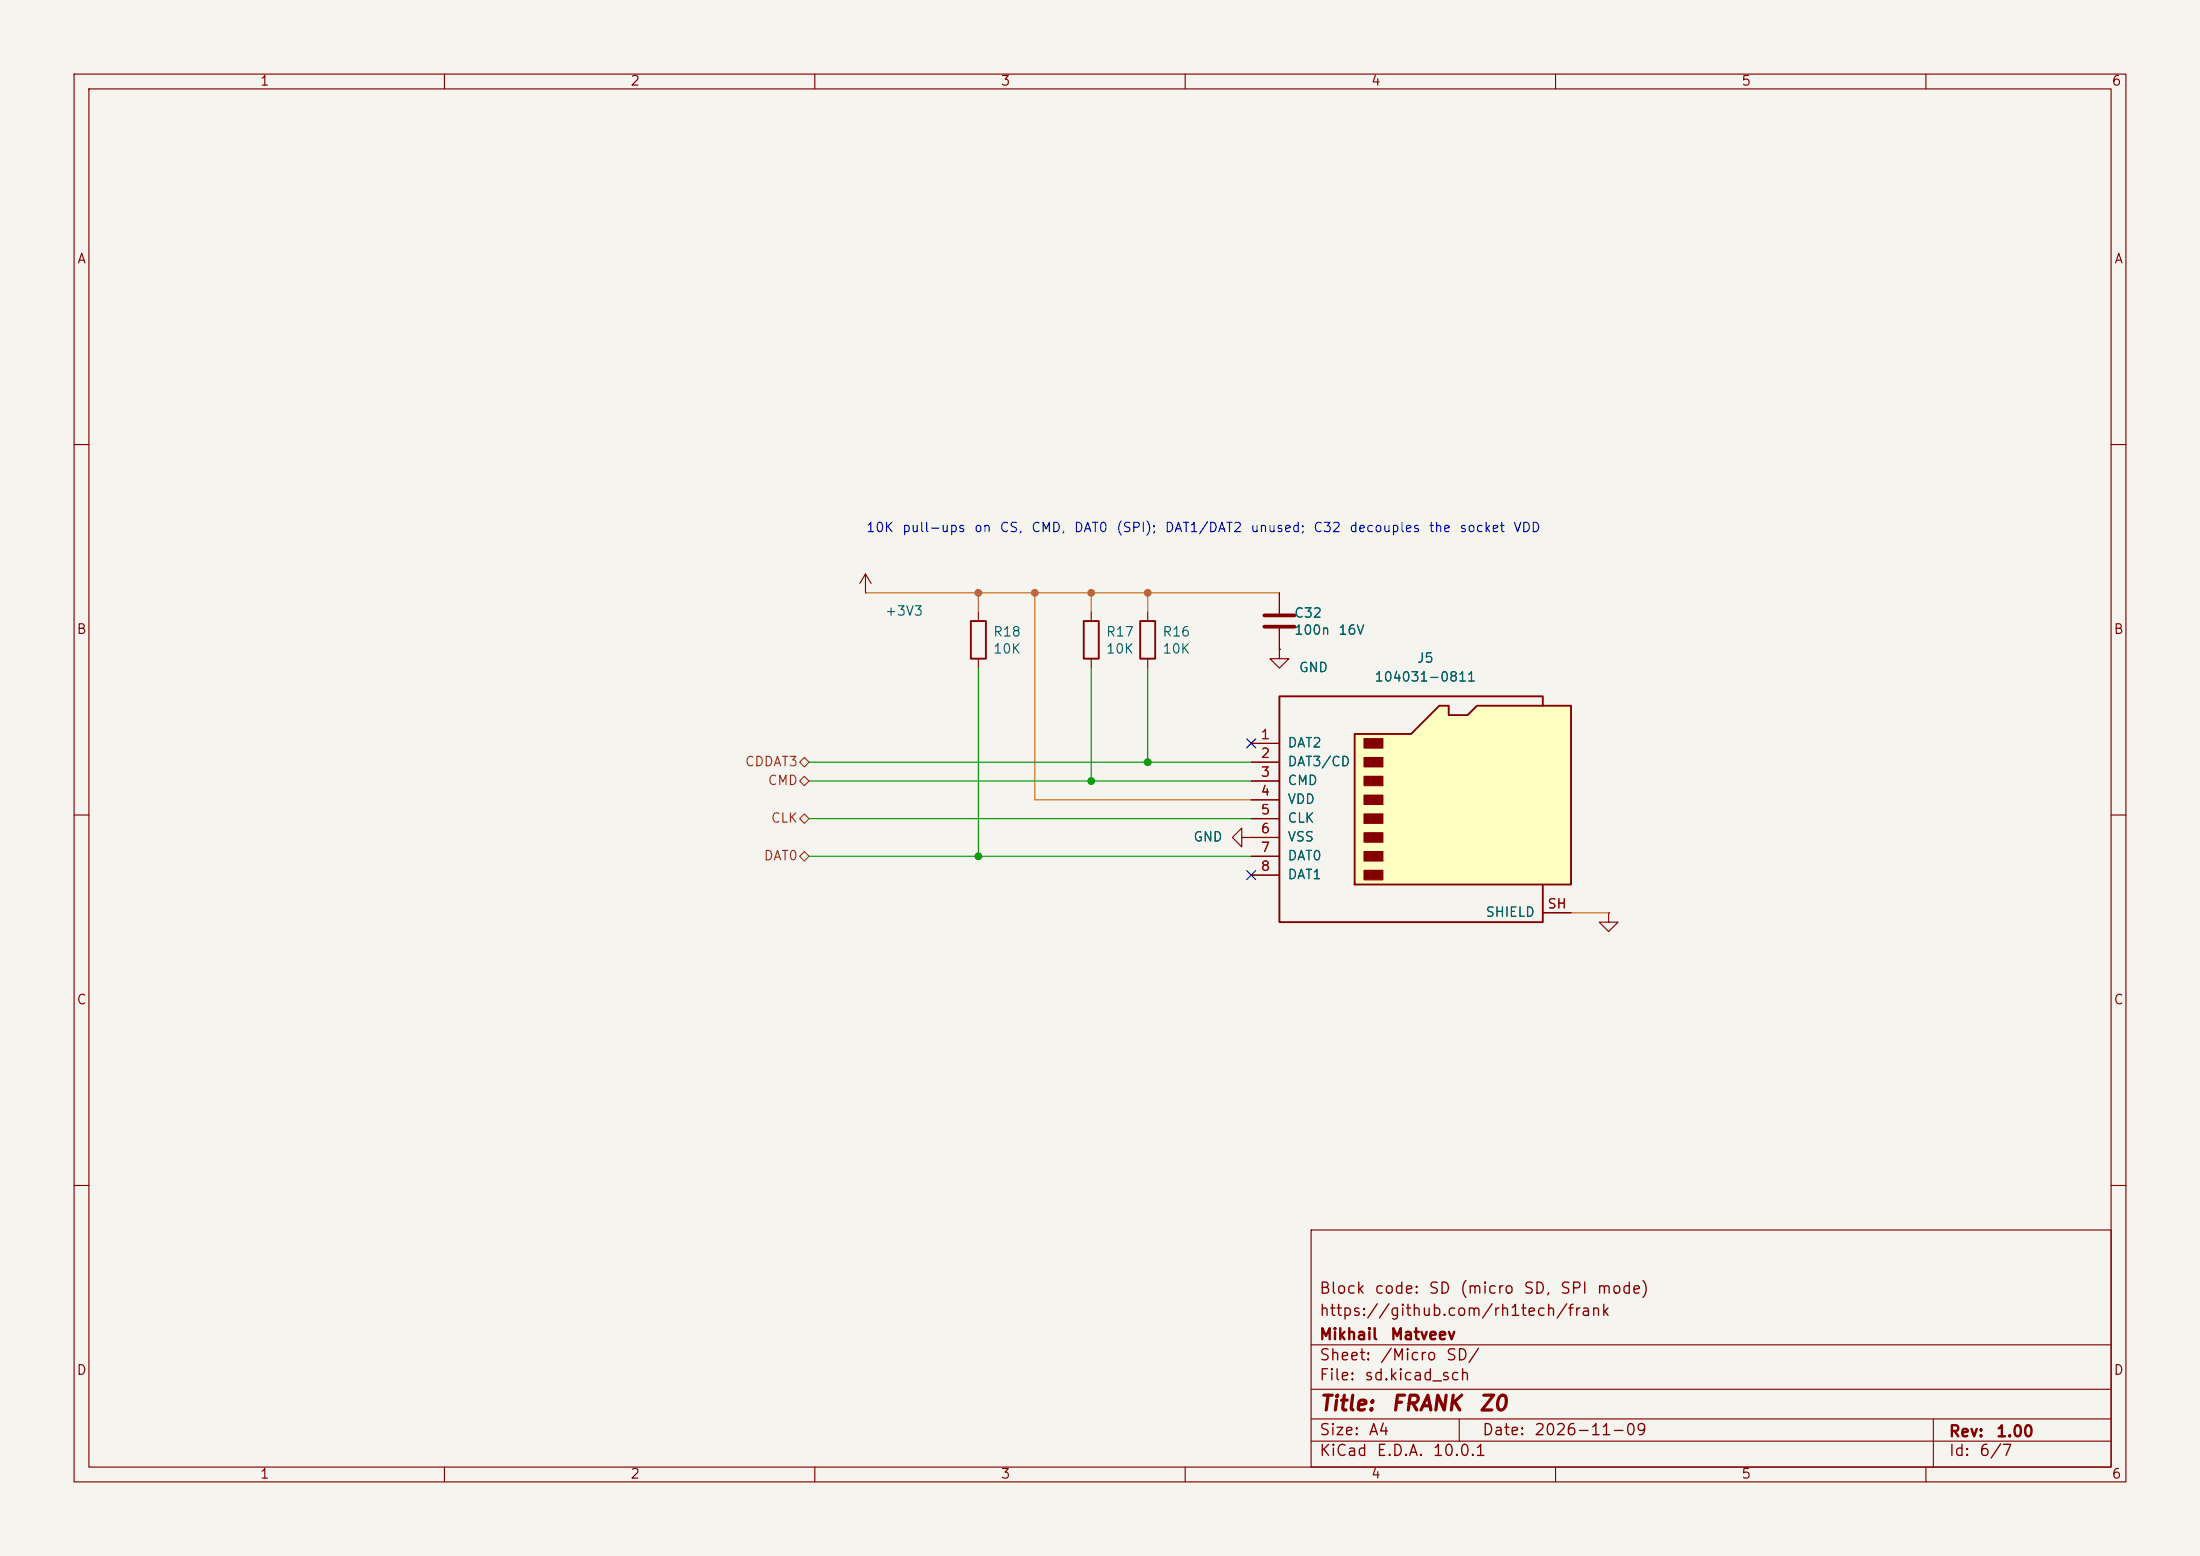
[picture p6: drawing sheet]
(kicad_sch
 (version 20260306)
 (generator "eeschema")
 (generator_version "10.0")
 (paper "A4")
 (title_block
  (title "${NAME}")
  (date "${DATE}")
  (rev "${VERSION}")
  (company "Mikhail Matveev")
  (comment 1 "https://github.com/rh1tech/frank")
  (comment 2 "Block code: SD (micro SD, SPI mode)"))
 (lib_symbols
  (symbol "FRANK:+3V3"
   (power global)
   (pin_numbers (hide yes))
   (pin_names
    (offset 0) (hide yes)) (exclude_from_sim no) (in_bom yes) (on_board yes)
   (in_pos_files yes)
   (duplicate_pin_numbers_are_jumpers no)
   (property "Reference" "#PWR" (at 0 -3.81 0) (show_name no) (do_not_autoplace no) (hide yes) (effects (font (size 1.27 1.27))))
   (property "Value" "+3V3" (at 0 3.556 0) (show_name no) (do_not_autoplace no) (effects (font (size 1.27 1.27))))
   (property "Footprint" "" (at 0 0 0) (show_name no) (do_not_autoplace no) (hide yes) (effects (font (size 1.27 1.27))))
   (property "Datasheet" "" (at 0 0 0) (show_name no) (do_not_autoplace no) (hide yes) (effects (font (size 1.27 1.27))))
   (property "Description" "Power symbol creates a global label with name \"+3V3\"" (at 0 0 0) (show_name no) (do_not_autoplace no) (hide yes) (effects (font (size 1.27 1.27))))
   (symbol "+3V3_0_1"
    (polyline (pts (xy -0.762 1.27) (xy 0 2.54)) (stroke (width 0) (type default)) (fill (type none)))
    (polyline (pts (xy 0 2.54) (xy 0.762 1.27)) (stroke (width 0) (type default)) (fill (type none)))
    (polyline (pts (xy 0 0) (xy 0 2.54)) (stroke (width 0) (type default)) (fill (type none))))
   (symbol "+3V3_1_1"
    (pin power_in line (at 0 0 90) (length 0) (name "" (effects (font (size 1.27 1.27)))) (number "1" (effects (font (size 1.27 1.27))))))
   (embedded_fonts no))
  (symbol "FRANK:C"
   (pin_numbers (hide yes))
   (pin_names
    (offset 0.254)) (exclude_from_sim no) (in_bom yes) (on_board yes)
   (in_pos_files yes)
   (duplicate_pin_numbers_are_jumpers no)
   (property "Reference" "C" (at 0.635 2.54 0) (show_name no) (do_not_autoplace no) (effects (font (size 1.27 1.27)) (justify left)))
   (property "Value" "C" (at 0.635 -2.54 0) (show_name no) (do_not_autoplace no) (effects (font (size 1.27 1.27)) (justify left)))
   (property "Footprint" "" (at 0.9652 -3.81 0) (show_name no) (do_not_autoplace no) (hide yes) (effects (font (size 1.27 1.27))))
   (property "Datasheet" "" (at 0 0 0) (show_name no) (do_not_autoplace no) (hide yes) (effects (font (size 1.27 1.27))))
   (property "Description" "Unpolarized capacitor" (at 0 0 0) (show_name no) (do_not_autoplace no) (hide yes) (effects (font (size 1.27 1.27))))
   (symbol "C_0_1"
    (polyline (pts (xy -2.032 0.762) (xy 2.032 0.762)) (stroke (width 0.508) (type default)) (fill (type none)))
    (polyline (pts (xy -2.032 -0.762) (xy 2.032 -0.762)) (stroke (width 0.508) (type default)) (fill (type none))))
   (symbol "C_1_1"
    (pin passive line (at 0 3.81 270) (length 2.794) (name "" (effects (font (size 1.27 1.27)))) (number "1" (effects (font (size 1.27 1.27)))))
    (pin passive line (at 0 -3.81 90) (length 2.794) (name "" (effects (font (size 1.27 1.27)))) (number "2" (effects (font (size 1.27 1.27))))))
   (embedded_fonts no))
  (symbol "FRANK:GND"
   (power global)
   (pin_numbers (hide yes))
   (pin_names
    (offset 0) (hide yes)) (exclude_from_sim no) (in_bom yes) (on_board yes)
   (in_pos_files yes)
   (duplicate_pin_numbers_are_jumpers no)
   (property "Reference" "#PWR" (at 0 -6.35 0) (show_name no) (do_not_autoplace no) (hide yes) (effects (font (size 1.27 1.27))))
   (property "Value" "GND" (at 0 -3.81 0) (show_name no) (do_not_autoplace no) (effects (font (size 1.27 1.27))))
   (property "Footprint" "" (at 0 0 0) (show_name no) (do_not_autoplace no) (hide yes) (effects (font (size 1.27 1.27))))
   (property "Datasheet" "" (at 0 0 0) (show_name no) (do_not_autoplace no) (hide yes) (effects (font (size 1.27 1.27))))
   (property "Description" "Power symbol creates a global label with name \"GND\" , ground" (at 0 0 0) (show_name no) (do_not_autoplace no) (hide yes) (effects (font (size 1.27 1.27))))
   (symbol "GND_0_1"
    (polyline (pts (xy 0 0) (xy 0 -1.27) (xy 1.27 -1.27) (xy 0 -2.54) (xy -1.27 -1.27) (xy 0 -1.27)) (stroke (width 0) (type default)) (fill (type none))))
   (symbol "GND_1_1"
    (pin power_in line (at 0 0 270) (length 0) (name "" (effects (font (size 1.27 1.27)))) (number "1" (effects (font (size 1.27 1.27))))))
   (embedded_fonts no))
  (symbol "FRANK:Micro_SD_Card"
   (pin_names
    (offset 1.016)) (exclude_from_sim no) (in_bom yes) (on_board yes)
   (in_pos_files yes)
   (duplicate_pin_numbers_are_jumpers no)
   (property "Reference" "J" (at -16.51 15.24 0) (show_name no) (do_not_autoplace no) (effects (font (size 1.27 1.27))))
   (property "Value" "Micro_SD_Card" (at 16.51 15.24 0) (show_name no) (do_not_autoplace no) (effects (font (size 1.27 1.27)) (justify right)))
   (property "Footprint" "" (at 29.21 7.62 0) (show_name no) (do_not_autoplace no) (hide yes) (effects (font (size 1.27 1.27))))
   (property "Datasheet" "https://www.molex.com/content/dam/molex/molex-dot-com/products/automated/en-us/salesdrawingpdf/104/104031/1040310811_sd.pdf" (at 0 0 0) (show_name no) (do_not_autoplace no) (hide yes) (effects (font (size 1.27 1.27))))
   (property "Description" "Micro SD Card Socket" (at 0 0 0) (show_name no) (do_not_autoplace no) (hide yes) (effects (font (size 1.27 1.27))))
   (symbol "Micro_SD_Card_0_1"
    (polyline (pts (xy -8.89 -11.43) (xy -8.89 8.89) (xy -1.27 8.89) (xy 2.54 12.7) (xy 3.81 12.7) (xy 3.81 11.43) (xy 6.35 11.43) (xy 7.62 12.7) (xy 20.32 12.7) (xy 20.32 -11.43) (xy -8.89 -11.43)) (stroke (width 0.254) (type default)) (fill (type background)))
    (rectangle (start -7.62 8.255) (end -5.08 6.985) (stroke (width 0) (type default)) (fill (type outline)))
    (rectangle (start -7.62 5.715) (end -5.08 4.445) (stroke (width 0) (type default)) (fill (type outline)))
    (rectangle (start -7.62 3.175) (end -5.08 1.905) (stroke (width 0) (type default)) (fill (type outline)))
    (rectangle (start -7.62 0.635) (end -5.08 -0.635) (stroke (width 0) (type default)) (fill (type outline)))
    (rectangle (start -7.62 -1.905) (end -5.08 -3.175) (stroke (width 0) (type default)) (fill (type outline)))
    (rectangle (start -7.62 -4.445) (end -5.08 -5.715) (stroke (width 0) (type default)) (fill (type outline)))
    (rectangle (start -7.62 -6.985) (end -5.08 -8.255) (stroke (width 0) (type default)) (fill (type outline)))
    (rectangle (start -7.62 -9.525) (end -5.08 -10.795) (stroke (width 0) (type default)) (fill (type outline)))
    (polyline (pts (xy 16.51 12.7) (xy 16.51 13.97) (xy -19.05 13.97) (xy -19.05 -16.51) (xy 16.51 -16.51) (xy 16.51 -11.43)) (stroke (width 0.254) (type default)) (fill (type none))))
   (symbol "Micro_SD_Card_1_1"
    (pin bidirectional line (at -22.86 7.62 0) (length 3.81) (name "DAT2" (effects (font (size 1.27 1.27)))) (number "1" (effects (font (size 1.27 1.27)))))
    (pin bidirectional line (at -22.86 5.08 0) (length 3.81) (name "DAT3/CD" (effects (font (size 1.27 1.27)))) (number "2" (effects (font (size 1.27 1.27)))))
    (pin input line (at -22.86 2.54 0) (length 3.81) (name "CMD" (effects (font (size 1.27 1.27)))) (number "3" (effects (font (size 1.27 1.27)))))
    (pin power_in line (at -22.86 0 0) (length 3.81) (name "VDD" (effects (font (size 1.27 1.27)))) (number "4" (effects (font (size 1.27 1.27)))))
    (pin input line (at -22.86 -2.54 0) (length 3.81) (name "CLK" (effects (font (size 1.27 1.27)))) (number "5" (effects (font (size 1.27 1.27)))))
    (pin power_in line (at -22.86 -5.08 0) (length 3.81) (name "VSS" (effects (font (size 1.27 1.27)))) (number "6" (effects (font (size 1.27 1.27)))))
    (pin bidirectional line (at -22.86 -7.62 0) (length 3.81) (name "DAT0" (effects (font (size 1.27 1.27)))) (number "7" (effects (font (size 1.27 1.27)))))
    (pin bidirectional line (at -22.86 -10.16 0) (length 3.81) (name "DAT1" (effects (font (size 1.27 1.27)))) (number "8" (effects (font (size 1.27 1.27)))))
    (pin passive line (at 20.32 -15.24 180) (length 3.81) (name "SHIELD" (effects (font (size 1.27 1.27)))) (number "SH" (effects (font (size 1.27 1.27))))))
   (embedded_fonts no))
  (symbol "FRANK:R"
   (pin_numbers (hide yes))
   (pin_names
    (offset 0)) (exclude_from_sim no) (in_bom yes) (on_board yes)
   (in_pos_files yes)
   (duplicate_pin_numbers_are_jumpers no)
   (property "Reference" "R" (at 2.032 0 90) (show_name no) (do_not_autoplace no) (effects (font (size 1.27 1.27))))
   (property "Value" "R" (at 0 0 90) (show_name no) (do_not_autoplace no) (effects (font (size 1.27 1.27))))
   (property "Footprint" "" (at -1.778 0 90) (show_name no) (do_not_autoplace no) (hide yes) (effects (font (size 1.27 1.27))))
   (property "Datasheet" "" (at 0 0 0) (show_name no) (do_not_autoplace no) (hide yes) (effects (font (size 1.27 1.27))))
   (property "Description" "Resistor" (at 0 0 0) (show_name no) (do_not_autoplace no) (hide yes) (effects (font (size 1.27 1.27))))
   (symbol "R_0_1"
    (rectangle (start -1.016 -2.54) (end 1.016 2.54) (stroke (width 0.254) (type default)) (fill (type none))))
   (symbol "R_1_1"
    (pin passive line (at 0 3.81 270) (length 1.27) (name "" (effects (font (size 1.27 1.27)))) (number "1" (effects (font (size 1.27 1.27)))))
    (pin passive line (at 0 -3.81 90) (length 1.27) (name "" (effects (font (size 1.27 1.27)))) (number "2" (effects (font (size 1.27 1.27))))))
   (embedded_fonts no)))
 (text "10K pull-ups on CS, CMD, DAT0 (SPI); DAT1/DAT2 unused; C32 decouples the socket VDD"
  (exclude_from_sim no)
  (at 116.84 72.39 0)
  (effects (font (size 1.27 1.27)) (justify left bottom)))
 (junction
  (at 154.94 80.01)
  (diameter 0)
  (color 0 0 0 0))
 (junction
  (at 139.7 80.01)
  (diameter 0)
  (color 0 0 0 0))
 (junction
  (at 147.32 80.01)
  (diameter 0)
  (color 0 0 0 0))
 (junction
  (at 147.32 105.41)
  (diameter 0)
  (color 0 0 0 0))
 (junction
  (at 154.94 102.87)
  (diameter 0)
  (color 0 0 0 0))
 (junction
  (at 132.08 80.01)
  (diameter 0)
  (color 0 0 0 0))
 (junction
  (at 132.08 115.57)
  (diameter 0)
  (color 0 0 0 0))
 (no_connect
  (at 168.91 100.33))
 (no_connect
  (at 168.91 118.11))
 (wire
  (pts (xy 212.09 123.19) (xy 217.17 123.19))
  (stroke (width 0) (type default)))
 (wire
  (pts (xy 132.08 90.17) (xy 132.08 115.57))
  (stroke (width 0) (type default)))
 (wire
  (pts (xy 116.84 80.01) (xy 132.08 80.01))
  (stroke (width 0) (type default)))
 (wire
  (pts (xy 168.91 102.87) (xy 154.94 102.87))
  (stroke (width 0) (type default)))
 (wire
  (pts (xy 147.32 80.01) (xy 154.94 80.01))
  (stroke (width 0) (type default)))
 (wire
  (pts (xy 147.32 90.17) (xy 147.32 105.41))
  (stroke (width 0) (type default)))
 (wire
  (pts (xy 139.7 107.95) (xy 139.7 80.01))
  (stroke (width 0) (type default)))
 (wire
  (pts (xy 139.7 80.01) (xy 147.32 80.01))
  (stroke (width 0) (type default)))
 (wire
  (pts (xy 154.94 82.55) (xy 154.94 80.01))
  (stroke (width 0) (type default)))
 (wire
  (pts (xy 132.08 82.55) (xy 132.08 80.01))
  (stroke (width 0) (type default)))
 (wire
  (pts (xy 168.91 110.49) (xy 109.22 110.49))
  (stroke (width 0) (type default)))
 (wire
  (pts (xy 132.08 80.01) (xy 139.7 80.01))
  (stroke (width 0) (type default)))
 (wire
  (pts (xy 132.08 115.57) (xy 109.22 115.57))
  (stroke (width 0) (type default)))
 (wire
  (pts (xy 154.94 80.01) (xy 172.72 80.01))
  (stroke (width 0) (type default)))
 (wire
  (pts (xy 168.91 107.95) (xy 139.7 107.95))
  (stroke (width 0) (type default)))
 (wire
  (pts (xy 168.91 105.41) (xy 147.32 105.41))
  (stroke (width 0) (type default)))
 (wire
  (pts (xy 154.94 102.87) (xy 109.22 102.87))
  (stroke (width 0) (type default)))
 (wire
  (pts (xy 147.32 105.41) (xy 109.22 105.41))
  (stroke (width 0) (type default)))
 (wire
  (pts (xy 154.94 90.17) (xy 154.94 102.87))
  (stroke (width 0) (type default)))
 (wire
  (pts (xy 147.32 82.55) (xy 147.32 80.01))
  (stroke (width 0) (type default)))
 (wire
  (pts (xy 168.91 115.57) (xy 132.08 115.57))
  (stroke (width 0) (type default)))
 (hierarchical_label "DAT0"
  (shape bidirectional)
  (at 109.22 115.57 180)
  (effects (font (size 1.27 1.27)) (justify right)))
 (hierarchical_label "CLK"
  (shape bidirectional)
  (at 109.22 110.49 180)
  (effects (font (size 1.27 1.27)) (justify right)))
 (hierarchical_label "CMD"
  (shape bidirectional)
  (at 109.22 105.41 180)
  (effects (font (size 1.27 1.27)) (justify right)))
 (hierarchical_label "CDDAT3"
  (shape bidirectional)
  (at 109.22 102.87 180)
  (effects (font (size 1.27 1.27)) (justify right)))
 (symbol
  (lib_id "FRANK:+3V3")
  (at 116.84 80.01 0)
  (unit 1)
  (body_style 1)
  (exclude_from_sim no)
  (in_bom no)
  (on_board no)
  (in_pos_files yes)
  (dnp no)
  (property "Reference" "#PWR0334" (at 119.38 77.47 0) (hide yes) (show_name no) (do_not_autoplace no) (effects (font (size 1.27 1.27)) (justify left)))
  (property "Value" "+3V3" (at 119.38 82.55 0) (show_name no) (do_not_autoplace no) (effects (font (size 1.27 1.27)) (justify left)))
  (property "Footprint" "" (at 116.84 80.01 0) (hide yes) (show_name no) (do_not_autoplace no) (effects (font (size 1.27 1.27))))
  (property "Datasheet" "" (at 116.84 80.01 0) (hide yes) (show_name no) (do_not_autoplace no) (effects (font (size 1.27 1.27))))
  (property "Description" "Power symbol creates a global label with name \"+3V3\"" (at 116.84 80.01 0) (hide yes) (show_name no) (do_not_autoplace no) (effects (font (size 1.27 1.27))))
  (pin "1"))
 (symbol
  (lib_id "FRANK:R")
  (at 132.08 86.36 0)
  (unit 1)
  (body_style 1)
  (exclude_from_sim no)
  (in_bom yes)
  (on_board yes)
  (in_pos_files yes)
  (dnp no)
  (property "Reference" "R18" (at 133.98 85.36 0) (show_name no) (do_not_autoplace no) (effects (font (size 1.27 1.27)) (justify left)))
  (property "Value" "10K" (at 133.98 87.66 0) (show_name no) (do_not_autoplace no) (effects (font (size 1.27 1.27)) (justify left)))
  (property "Footprint" "FRANK:R_0402_1005Metric_small_pads_Via" (at 132.08 86.36 0) (hide yes) (show_name no) (do_not_autoplace no) (effects (font (size 1.27 1.27))))
  (property "Datasheet" "" (at 132.08 86.36 0) (hide yes) (show_name no) (do_not_autoplace no) (effects (font (size 1.27 1.27))))
  (property "Description" "Resistor" (at 132.08 86.36 0) (hide yes) (show_name no) (do_not_autoplace no) (effects (font (size 1.27 1.27))))
  (property "LCSC" "C25744" (at 0 0 0) (hide yes) (show_name no) (do_not_autoplace no) (effects (font (size 1.27 1.27))))
  (pin "1")
  (pin "2"))
 (symbol
  (lib_id "FRANK:GND")
  (at 217.17 123.19 0)
  (unit 1)
  (body_style 1)
  (exclude_from_sim no)
  (in_bom yes)
  (on_board yes)
  (in_pos_files yes)
  (dnp no)
  (property "Reference" "#PWR0335" (at 217.17 129.54 0) (hide yes) (show_name no) (do_not_autoplace no) (effects (font (size 1.27 1.27))))
  (property "Value" "GND" (at 217.17 127 0) (hide yes) (show_name no) (do_not_autoplace no) (effects (font (size 1.27 1.27))))
  (property "Footprint" "" (at 217.17 123.19 0) (hide yes) (show_name no) (do_not_autoplace no) (effects (font (size 1.27 1.27))))
  (property "Datasheet" "" (at 217.17 123.19 0) (hide yes) (show_name no) (do_not_autoplace no) (effects (font (size 1.27 1.27))))
  (property "Description" "Power symbol creates a global label with name \"GND\" , ground" (at 217.17 123.19 0) (hide yes) (show_name no) (do_not_autoplace no) (effects (font (size 1.27 1.27))))
  (pin "1"))
 (symbol
  (lib_id "FRANK:R")
  (at 147.32 86.36 0)
  (unit 1)
  (body_style 1)
  (exclude_from_sim no)
  (in_bom yes)
  (on_board yes)
  (in_pos_files yes)
  (dnp no)
  (property "Reference" "R17" (at 149.22 85.36 0) (show_name no) (do_not_autoplace no) (effects (font (size 1.27 1.27)) (justify left)))
  (property "Value" "10K" (at 149.22 87.66 0) (show_name no) (do_not_autoplace no) (effects (font (size 1.27 1.27)) (justify left)))
  (property "Footprint" "FRANK:R_0402_1005Metric_small_pads_Via" (at 147.32 86.36 0) (hide yes) (show_name no) (do_not_autoplace no) (effects (font (size 1.27 1.27))))
  (property "Datasheet" "" (at 147.32 86.36 0) (hide yes) (show_name no) (do_not_autoplace no) (effects (font (size 1.27 1.27))))
  (property "Description" "Resistor" (at 147.32 86.36 0) (hide yes) (show_name no) (do_not_autoplace no) (effects (font (size 1.27 1.27))))
  (property "LCSC" "C25744" (at 0 0 0) (hide yes) (show_name no) (do_not_autoplace no) (effects (font (size 1.27 1.27))))
  (pin "1")
  (pin "2"))
 (symbol
  (lib_id "FRANK:GND")
  (at 172.72 87.63 0)
  (unit 1)
  (body_style 1)
  (exclude_from_sim no)
  (in_bom no)
  (on_board no)
  (in_pos_files yes)
  (dnp no)
  (property "Reference" "#PWR0336" (at 175.26 85.09 0) (hide yes) (show_name no) (do_not_autoplace no) (effects (font (size 1.27 1.27)) (justify left)))
  (property "Value" "GND" (at 175.26 90.17 0) (show_name no) (do_not_autoplace no) (effects (font (size 1.27 1.27)) (justify left)))
  (property "Footprint" "" (at 172.72 87.63 0) (hide yes) (show_name no) (do_not_autoplace no) (effects (font (size 1.27 1.27))))
  (property "Datasheet" "" (at 172.72 87.63 0) (hide yes) (show_name no) (do_not_autoplace no) (effects (font (size 1.27 1.27))))
  (property "Description" "Power symbol creates a global label with name \"GND\" , ground" (at 172.72 87.63 0) (hide yes) (show_name no) (do_not_autoplace no) (effects (font (size 1.27 1.27))))
  (pin "1"))
 (symbol
  (lib_id "FRANK:GND")
  (at 168.91 113.03 270)
  (unit 1)
  (body_style 1)
  (exclude_from_sim no)
  (in_bom yes)
  (on_board yes)
  (in_pos_files yes)
  (dnp no)
  (fields_autoplaced yes)
  (property "Reference" "#PWR0337" (at 162.56 113.03 0) (hide yes) (show_name no) (do_not_autoplace no) (effects (font (size 1.27 1.27))))
  (property "Value" "GND" (at 165.1 113.0299 90) (show_name no) (do_not_autoplace no) (effects (font (size 1.27 1.27)) (justify right)))
  (property "Footprint" "" (at 168.91 113.03 0) (hide yes) (show_name no) (do_not_autoplace no) (effects (font (size 1.27 1.27))))
  (property "Datasheet" "" (at 168.91 113.03 0) (hide yes) (show_name no) (do_not_autoplace no) (effects (font (size 1.27 1.27))))
  (property "Description" "Power symbol creates a global label with name \"GND\" , ground" (at 168.91 113.03 0) (hide yes) (show_name no) (do_not_autoplace no) (effects (font (size 1.27 1.27))))
  (pin "1"))
 (symbol
  (lib_id "FRANK:C")
  (at 172.72 83.82 0)
  (unit 1)
  (body_style 1)
  (exclude_from_sim no)
  (in_bom yes)
  (on_board yes)
  (in_pos_files yes)
  (dnp no)
  (property "Reference" "C32" (at 174.62 82.82 0) (show_name no) (do_not_autoplace no) (effects (font (size 1.27 1.27)) (justify left)))
  (property "Value" "100n 16V" (at 174.62 85.12 0) (show_name no) (do_not_autoplace no) (effects (font (size 1.27 1.27)) (justify left)))
  (property "Footprint" "FRANK:C_0402_1005Metric_small_pads_Via_GND" (at 149.86 106.9848 0) (hide yes) (show_name no) (do_not_autoplace no) (effects (font (size 1.27 1.27))))
  (property "Datasheet" "" (at 146.05 107.95 0) (hide yes) (show_name no) (do_not_autoplace no) (effects (font (size 1.27 1.27))))
  (property "Description" "Unpolarized capacitor" (at 146.05 107.95 0) (hide yes) (show_name no) (do_not_autoplace no) (effects (font (size 1.27 1.27))))
  (property "LCSC" "C1525" (at 0 0 0) (hide yes) (show_name no) (do_not_autoplace no) (effects (font (size 1.27 1.27))))
  (property "AliExpress" "https://www.aliexpress.com/item/33008008276.html" (at 146.05 107.95 0) (hide yes) (show_name no) (do_not_autoplace no) (effects (font (size 1.27 1.27))))
  (pin "1")
  (pin "2"))
 (symbol
  (lib_id "FRANK:Micro_SD_Card")
  (at 191.77 107.95 0)
  (unit 1)
  (body_style 1)
  (exclude_from_sim no)
  (in_bom yes)
  (on_board yes)
  (in_pos_files yes)
  (dnp no)
  (fields_autoplaced yes)
  (property "Reference" "J5" (at 192.405 88.9 0) (show_name no) (do_not_autoplace no) (effects (font (size 1.27 1.27))))
  (property "Value" "104031-0811" (at 192.405 91.44 0) (show_name no) (do_not_autoplace no) (effects (font (size 1.27 1.27))))
  (property "Footprint" "FRANK:104031-0811" (at 220.98 100.33 0) (hide yes) (show_name no) (do_not_autoplace no) (effects (font (size 1.27 1.27))))
  (property "Datasheet" "https://www.molex.com/content/dam/molex/molex-dot-com/products/automated/en-us/salesdrawingpdf/104/104031/1040310811_sd.pdf" (at 191.77 107.95 0) (hide yes) (show_name no) (do_not_autoplace no) (effects (font (size 1.27 1.27))))
  (property "Description" "Micro SD Card Socket" (at 191.77 107.95 0) (hide yes) (show_name no) (do_not_autoplace no) (effects (font (size 1.27 1.27))))
  (property "LCSC" "C585350" (at 0 0 0) (hide yes) (show_name no) (do_not_autoplace no) (effects (font (size 1.27 1.27))))
  (property "AliExpress" "https://www.aliexpress.com/item/1005004214252441.html" (at 191.77 107.95 0) (hide yes) (show_name no) (do_not_autoplace no) (effects (font (size 1.27 1.27))))
  (pin "1")
  (pin "2")
  (pin "3")
  (pin "4")
  (pin "5")
  (pin "6")
  (pin "7")
  (pin "8")
  (pin "SH"))
 (symbol
  (lib_id "FRANK:R")
  (at 154.94 86.36 0)
  (unit 1)
  (body_style 1)
  (exclude_from_sim no)
  (in_bom yes)
  (on_board yes)
  (in_pos_files yes)
  (dnp no)
  (property "Reference" "R16" (at 156.84 85.36 0) (show_name no) (do_not_autoplace no) (effects (font (size 1.27 1.27)) (justify left)))
  (property "Value" "10K" (at 156.84 87.66 0) (show_name no) (do_not_autoplace no) (effects (font (size 1.27 1.27)) (justify left)))
  (property "Footprint" "FRANK:R_0402_1005Metric_small_pads_Via" (at 154.94 86.36 0) (hide yes) (show_name no) (do_not_autoplace no) (effects (font (size 1.27 1.27))))
  (property "Datasheet" "" (at 154.94 86.36 0) (hide yes) (show_name no) (do_not_autoplace no) (effects (font (size 1.27 1.27))))
  (property "Description" "Resistor" (at 154.94 86.36 0) (hide yes) (show_name no) (do_not_autoplace no) (effects (font (size 1.27 1.27))))
  (property "LCSC" "C25744" (at 0 0 0) (hide yes) (show_name no) (do_not_autoplace no) (effects (font (size 1.27 1.27))))
  (pin "1")
  (pin "2")))
